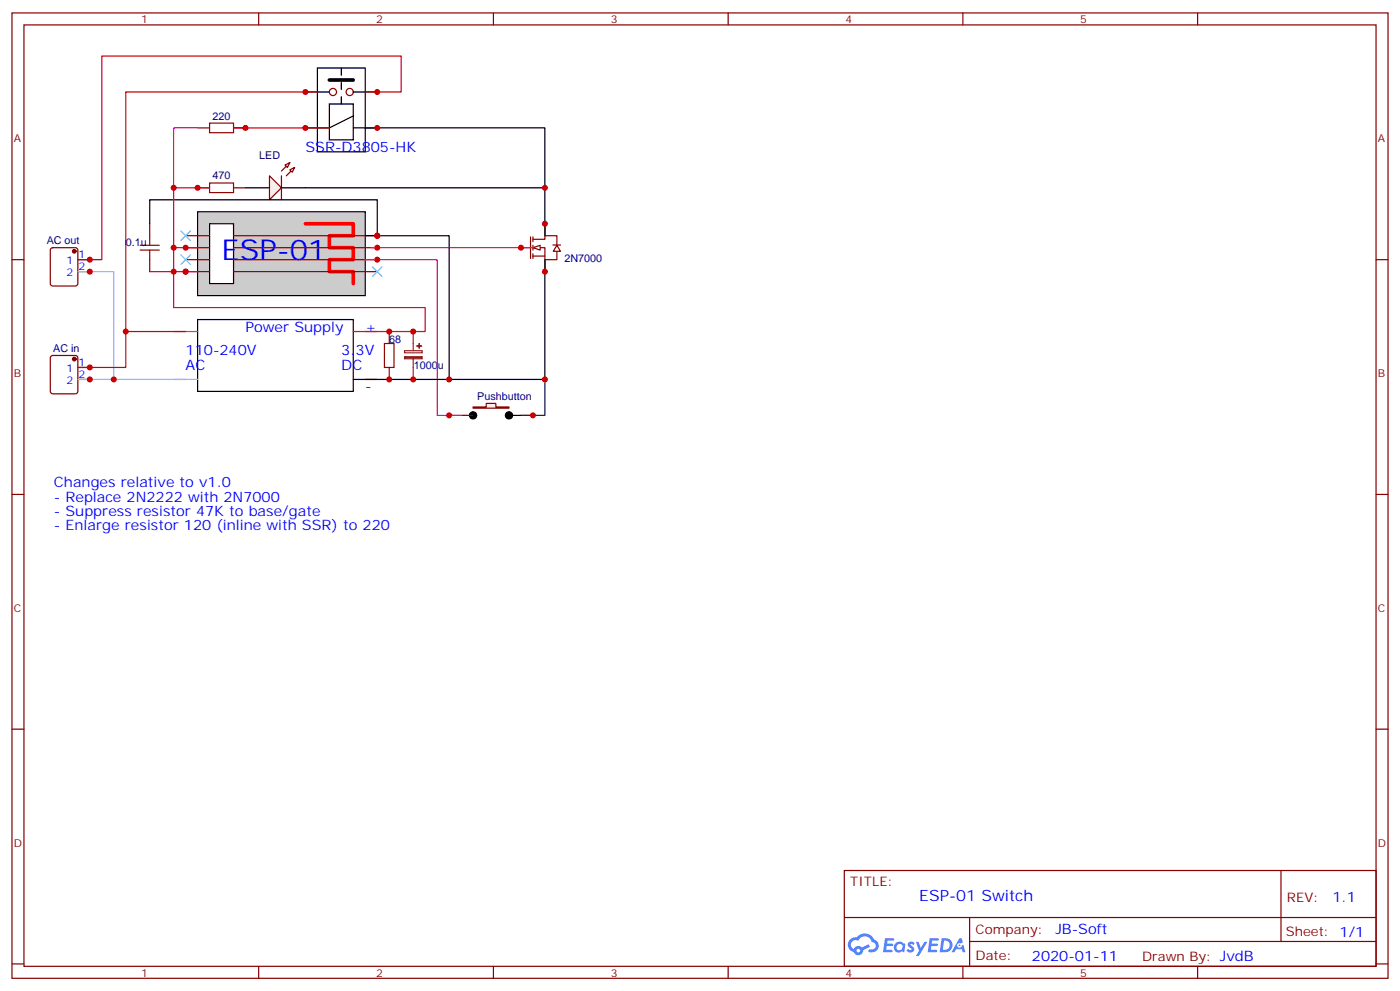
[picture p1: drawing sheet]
<svg xmlns="http://www.w3.org/2000/svg" width="412mm" height="292mm" viewBox="0 0 412 292" stroke-linecap="round" stroke-linejoin="round" font-family="sans-serif">
<g fill="none" stroke="#870000" stroke-width=".35">
<path d="M3.5 3.8h405.4v284.3h-405.4zM7.1 7.3h398.2v277.3h-398.2zM76.2 3.8v3.5M145.3 3.8v3.5M214.5 3.8v3.5M283.6 3.8v3.5M352.8 3.8v3.5M3.5 76.5h3.6M405.3 76.5h3.6M3.5 145.6h3.6M405.3 145.6h3.6M3.5 214.8h3.6"/>
<path d="M405.3 214.8h3.6M248.7 256.4h156.6v28.2h-156.6zM377.3 256.4v20.9M248.7 270.2h156.5M285.6 277.3h119.6M285.6 270.2v14.2M3.5 283.9h3.6M76.2 284.6v3.5M145.3 284.6v3.5M214.5 284.6v3.5M283.6 284.6v3.5M352.8 284.6v3.5"/>
<path d="M405.3 283.9h3.6"/>
</g>
<g fill="#5487ff">
<path d="M267.7 277.6a1.22 1.22 0 0 1 1.7 .2l-.4 .6a.47 .47 0 0 0-.3-.4 .47 .47 0 0 0-.5 .2l.1 .2a1.14 1.14 0 0 1 .8 1.8 1.14 1.14 0 0 1-1.9 0l-.2-.2 .5-.6 .7 .5a.29 .29 0 0 0 .3-.3 .29 .29 0 0 0-.2-.3 1.04 1.04 0 0 1-.6-1.7z"/>
<path d="M260.7 276.3h2.4l.3 .2-.2 .5-1.8 .1-.1 .8h1.5l.3 .4-.3 .4h-1.6l-.2 1.1h1.7l.2 .3-.2 .3-2.6 .1z"/>
<path d="M273.8 276.3h2.4l.3 .2-.1 .5-1.8 .1-.2 .8h1.6l.3 .4-.4 .4h-1.6l-.1 1.1h1.7l.2 .3-.2 .3-2.6 .1z"/>
<path d="M282.6 276.3h.7l.3 1.3-.6 .3a.69 .69 0 0 0-1 .3 .69 .69 0 0 0 .4 .9 .69 .69 0 0 0 .9-.6l.5-.2 .6 2.2h-.8l-.2-.9h-1.8l-.5 .9h-.8z"/>
<path d="M269.8 277.4h.8l.6 1.8 1.1-1.8h.9l-2.6 4.2h-.8l.9-1.5z"/>
<path d="M277.4 276.3l-.6 4.2h1.3a2.11 2.11 0 0 0 2.5-2.1 2.11 2.11 0 0 0-2.5-2.1zM278.1 277.1a1.39 1.39 0 0 1 1.7 1.4 1.39 1.39 0 0 1-1.8 1.3h-.3z"/>
<path d="M263.7 277.9a1.54 1.54 0 0 0-.1 2.2 1.54 1.54 0 0 0 2.2 .1l.6 .3 .3-2.3-.2-.3h-.4a1.49 1.49 0 0 0-2.4 0zM264 278.9a.94 .94 0 0 1 1.8 0 .94 .94 0 0 1-1.8 0z"/>
<path d="M250.4 276.7a2.18 2.18 0 0 0 1.1 3.7 1.44 1.44 0 0 0 1.6 .9 1.44 1.44 0 0 0 1.2-1.4l2-1.1-.5-.7-1.9 1a1.47 1.47 0 0 0-2.4 .4 1.39 1.39 0 0 1-.7-1.9 1.39 1.39 0 0 1 2-.5 2.12 2.12 0 0 1 2.2-1.3 2.12 2.12 0 0 1 1.9 1.7 1.14 1.14 0 0 1 1.1 1.4 1.14 1.14 0 0 1-1.7 .7 .43 .43 0 0 0-.5 .4 .43 .43 0 0 0 .4 .5 1.98 1.98 0 0 0 2.5-1.2 1.98 1.98 0 0 0-1.2-2.6 3.1 3.1 0 0 0-5.3-.6l-.9 .1zM252.3 280a.55 .55 0 0 1 1.1 0 .55 .55 0 0 1-1.1 0z"/>
<circle cx="282.6" cy="278.4" r=".26"/>
</g>
<path d="M61.7 36.3h7.1v2.8h-7.1zM41.3 73.7h5.6M41.3 72.2h5.6M44.1 69.4v2.8M44.1 73.7v2.8M113.2 101.2h2.9v7h-2.9z" fill="none" stroke="#a10000" stroke-width=".35"/>
<g fill="none" stroke="#870000" stroke-width=".35">
<path d="M58.2 37.7h3.5M68.8 37.7h3.5M44.1 65.9v3.5M44.1 76.5v3.5M114.7 97.6v3.6M114.7 108.2v3.6"/>
<circle cx="98.1" cy="27.1" r="1.06"/>
<circle cx="103" cy="27.1" r="1.06"/>
</g>
<path d="M90 27.1h7M93.5 20h14.1v24.7h-14.1zM97 30.6h7.1v10.6h-7.1zM104.1 34.1l-7.1 3.6h-7M104.1 37.7h7M104.1 27.1h7M58.2 94.1h45.9v21.2h-45.9z" fill="none" stroke="#000" stroke-width=".35"/>
<path d="M97 23.6h7.1" fill="none" stroke="#000" stroke-width="1.1"/>
<path d="M100.5 30.6v-10.6" fill="none" stroke="#000" stroke-width=".35" stroke-dasharray="2.1 2.1"/>
<path d="M58.2 62.4h49.4v24.7h-49.4z" fill="#ccc" stroke="#000" stroke-width=".35"/>
<path d="M61.7 65.9h7.1v17.6h-7.1z" fill="#fff" stroke="#000" stroke-width=".35"/>
<path d="M90 65.9h14.1v3.5h-7.1v3.6h7.1v3.5h-7.1v3.5h7.1v3.5" fill="none" stroke="#f00" stroke-width="1.1"/>
<path d="M54.7 69.4h7M54.7 73h7M54.7 76.5h7M68.8 69.4h42.3M68.8 73h42.3M68.8 76.5h42.3M54.7 80h7M68.8 80h42.3" fill="none" stroke="#870000" stroke-width=".35"/>
<path d="M139.3 119.9h3.9v-1.1h2.8v1.1h3.9v.3h-10.6z" fill="#f0f0f0" stroke="#870000" stroke-width=".35"/>
<g fill="#000" stroke="#000" stroke-width=".35">
<circle cx="139.3" cy="122.3" r="1.06"/>
<circle cx="149.9" cy="122.3" r="1.06"/>
</g>
<path d="M149.9 122.3h7.1" fill="none" stroke="#000" stroke-width=".35"/>
<path d="M58.2 55.3h3.5M68.8 55.3h3.5M82.9 51.8v7M85.4 47.9l-2.5 2.5M86.8 49.3l-2.5 2.5M132.3 122.3h7" fill="none" stroke="#870000" stroke-width=".35"/>
<g fill="#8c2424" stroke="#8c2424" stroke-width=".35">
<path d="M119.2 105.1h5.2v.6h-5.2z"/>
<path d="M122.8 101.9h1.4z"/>
<path d="M123.5 101.2v1.4z"/>
</g>
<path d="M121.7 97.6v5.7M119.2 103.3h5.2v.6h-5.2zM121.7 105.8v6" fill="none" stroke="#8c2424" stroke-width=".35"/>
<path d="M61.7 53.9h7.1v2.8h-7.1z" fill="none" stroke="#a10000" stroke-width=".35"/>
<g fill="#f0f0f0" stroke="#870000" stroke-width=".35">
<path d="M79.4 51.8l3.5 3.5-3.5 3.5z"/>
<path d="M85.4 50l1.4-.7-.7 1.4z"/>
<path d="M84 48.6l1.4-.7-.7 1.4z"/>
</g>
<path d="M72.3 55.3h7.1M82.9 55.3h7.1" fill="none" stroke="#000" stroke-width=".35"/>
<g fill="none" stroke="#870000" stroke-width=".35">
<path d="M15.1 73.2l.4-.2h6.7l.5 .2 .2 .5v9.8l-.2 .5-.5 .2h-6.7l-.5-.2-.2-.5v-9.8zM22.9 76.5h3.6M156.3 69.8v6.3M157 70.5h3.5v-1.1h3.5v2.8M157 73h3.5v3.5h3.5v-2.5M157 75.4h3.5M157 69.8v1.4M157 72.2v1.5M157 74.7v1.4M162.9 72.2h2.2M22.9 80h3.6M15.1 104.9l.4-.2h6.7l.5 .2 .2 .5v9.9l-.2 .5-.5 .2h-6.7l-.5-.2-.2-.5v-9.9z"/>
<path d="M22.9 108.2h3.6M22.9 111.8h3.6"/>
</g>
<g fill="#870000" stroke="#870000" stroke-width=".35">
<circle cx="21.9" cy="74" r=".53"/>
<circle cx="21.9" cy="105.8" r=".53"/>
</g>
<path d="M157 73l2.1-.8v1.5z" fill="#fff" stroke="#870000" stroke-width=".35"/>
<path d="M153.5 73h2.8M160.5 65.9v3.5M160.5 76.5v3.5M164 72.2l1.1 1.8h-2.1z" fill="none" stroke="#870000" stroke-width=".35"/>
<path d="M107.6 37.7h52.9v17.6M90 55.3h70.5v14.1M44.1 65.9v-7.1h67v10.6M107.6 69.4h24.7v42.4M160.5 76.5v35.3h-52.9M104.1 111.8h7" fill="none" stroke="#000" stroke-width=".35"/>
<path d="M68.8 37.7h28.2M61.7 55.3h-10.5v17.7M58.2 73h-7v17.6h74v7h-17.6M44.1 80h14.1M104.1 97.6h7" fill="none" stroke="#f00" stroke-width=".35"/>
<path d="M22.9 80h10.6v31.8M22.9 111.8h35.3" fill="none" stroke="#6cf" stroke-width=".35"/>
<path d="M51.2 97.6h7" fill="none" stroke="#c90" stroke-width=".35"/>
<path d="M58.2 37.7h-7v17.6M107.6 76.5h21.2v45.8h7M109.4 73h47.6" fill="none" stroke="#f0f" stroke-width=".35"/>
<path d="M93.5 27.1h-56.5v70.5M107.6 27.1h10.6v-10.6h-88.2v60h-7.1M54.7 97.6h-17.7v10.6h-14.1" fill="none" stroke="#c00" stroke-width=".35"/>
<path d="M160.5 111.8v10.5h-7" fill="none" stroke="#008700" stroke-width=".35"/>
<g fill="#c00">
<circle cx="54.7" cy="80" r=".88"/>
<circle cx="111.1" cy="69.4" r=".88"/>
<circle cx="114.7" cy="111.8" r=".88"/>
<circle cx="114.7" cy="97.6" r=".88"/>
<circle cx="121.7" cy="111.8" r=".88"/>
<circle cx="121.7" cy="97.6" r=".88"/>
<circle cx="26.5" cy="76.5" r=".88"/>
<circle cx="26.5" cy="80" r=".88"/>
<circle cx="26.5" cy="108.2" r=".88"/>
<circle cx="26.5" cy="111.8" r=".88"/>
<circle cx="51.2" cy="55.3" r=".88"/>
<circle cx="72.3" cy="37.7" r=".88"/>
<circle cx="111.1" cy="37.7" r=".88"/>
<circle cx="90" cy="37.7" r=".88"/>
<circle cx="90" cy="27.1" r=".88"/>
<circle cx="111.1" cy="27.1" r=".88"/>
<circle cx="58.2" cy="55.3" r=".88"/>
<circle cx="54.7" cy="73" r=".88"/>
<circle cx="111.1" cy="76.5" r=".88"/>
<circle cx="132.3" cy="122.3" r=".88"/>
<circle cx="132.3" cy="111.8" r=".88"/>
<circle cx="37" cy="97.6" r=".88"/>
<circle cx="51.2" cy="73" r=".88"/>
<circle cx="51.2" cy="80" r=".88"/>
<circle cx="160.5" cy="55.3" r=".88"/>
<circle cx="33.5" cy="111.8" r=".88"/>
<circle cx="160.5" cy="111.8" r=".88"/>
<circle cx="157" cy="122.3" r=".88"/>
<circle cx="160.5" cy="65.9" r=".88"/>
<circle cx="153.5" cy="73" r=".88"/>
<circle cx="160.5" cy="80" r=".88"/>
<circle cx="111.1" cy="73" r=".88"/>
</g>
<g fill="#c00" stroke="#6cf" stroke-width=".35">
<path d="M109.7 78.6l2.8 2.8zM112.5 78.6l-2.8 2.8z"/>
<path d="M53.3 68l2.8 2.8zM56.1 68l-2.8 2.8z"/>
<path d="M53.3 75.1l2.8 2.8zM56.1 75.1l-2.8 2.8z"/>
</g>
<text font-size="8.5" fill="#00f" x="65.3" y="76.5">ESP-01</text>
<text font-size="4.6" fill="#00f" x="270.8" y="265.4">ESP-01 Switch</text>
<g font-size="4.2" fill="#00f">
<text x="90" y="44.7">SSR-D3805-HK</text>
<text x="72.3" y="97.6">Power Supply</text>
<text x="107.6" y="97.6">+</text>
<text x="54.7" y="104.7">110-240V</text>
<text x="100.5" y="104.7">3.3V</text>
<text x="54.7" y="108.9">AC</text>
<text x="100.5" y="108.9">DC</text>
<text x="107.6" y="115.3">-</text>
<text x="15.9" y="143.5">Changes relative to v1.0</text>
<text x="15.9" y="147.7">- Replace 2N2222 with 2N7000</text>
<text x="15.9" y="152">- Suppress resistor 47K to base/gate</text>
<text x="15.9" y="156.2">- Enlarge resistor 120 (inline with SSR) to 220</text>
<text x="392.5" y="265.7">1.1</text>
<text x="310.9" y="275.2">JB-Soft</text>
<text x="304" y="283">2020-01-11</text>
</g>
<g font-size="3.9" fill="#800">
<text x="250.5" y="261">TITLE:</text>
<text x="379.1" y="265.7">REV:</text>
<text x="287.4" y="275.2">Company:</text>
<text x="378.7" y="275.8">Sheet: 1/1</text>
<text x="287.4" y="282.9">Date:</text>
<text x="336.4" y="282.9">Drawn By: JvdB</text>
</g>
<g font-size="3.2" fill="#800">
<text x="41.6" y="6.8">1</text>
<text x="110.8" y="6.8">2</text>
<text x="179.9" y="6.8">3</text>
<text x="249.1" y="6.8">4</text>
<text x="318.2" y="6.8">5</text>
<text x="4.1" y="41.9">A</text>
<text x="405.9" y="41.9">A</text>
<text x="4.1" y="111.1">B</text>
<text x="405.9" y="111.1">B</text>
<text x="4.1" y="180.2">C</text>
<text x="405.9" y="180.2">C</text>
<text x="4.1" y="249.3">D</text>
<text x="405.9" y="249.3">D</text>
<text x="41.6" y="287.6">1</text>
<text x="110.8" y="287.6">2</text>
<text x="179.9" y="287.6">3</text>
<text x="249.1" y="287.6">4</text>
<text x="318.2" y="287.6">5</text>
</g>
<g font-size="3.2" fill="#000080">
<text x="62.6" y="35.2">220</text>
<text x="76.4" y="46.8">LED</text>
<text x="62.6" y="52.8">470</text>
<text x="13.8" y="71.9">AC out</text>
<text x="37" y="72.4">0.1u</text>
<text x="166.2" y="77.2">2N7000</text>
<text x="114.7" y="101">68</text>
<text x="15.7" y="103.6">AC in</text>
<text x="121.9" y="108.8">1000u</text>
<text x="140.6" y="117.8">Pushbutton</text>
</g>
<g font-size="3.2" fill="#00f">
<text x="19.6" y="77.9">1</text>
<text x="23.1" y="76.1">1</text>
<text x="19.6" y="81.4">2</text>
<text x="23.1" y="79.7">2</text>
<text x="23.1" y="107.9">1</text>
<text x="19.6" y="109.6">1</text>
<text x="19.6" y="113.2">2</text>
<text x="23.1" y="111.4">2</text>
</g>
</svg>
